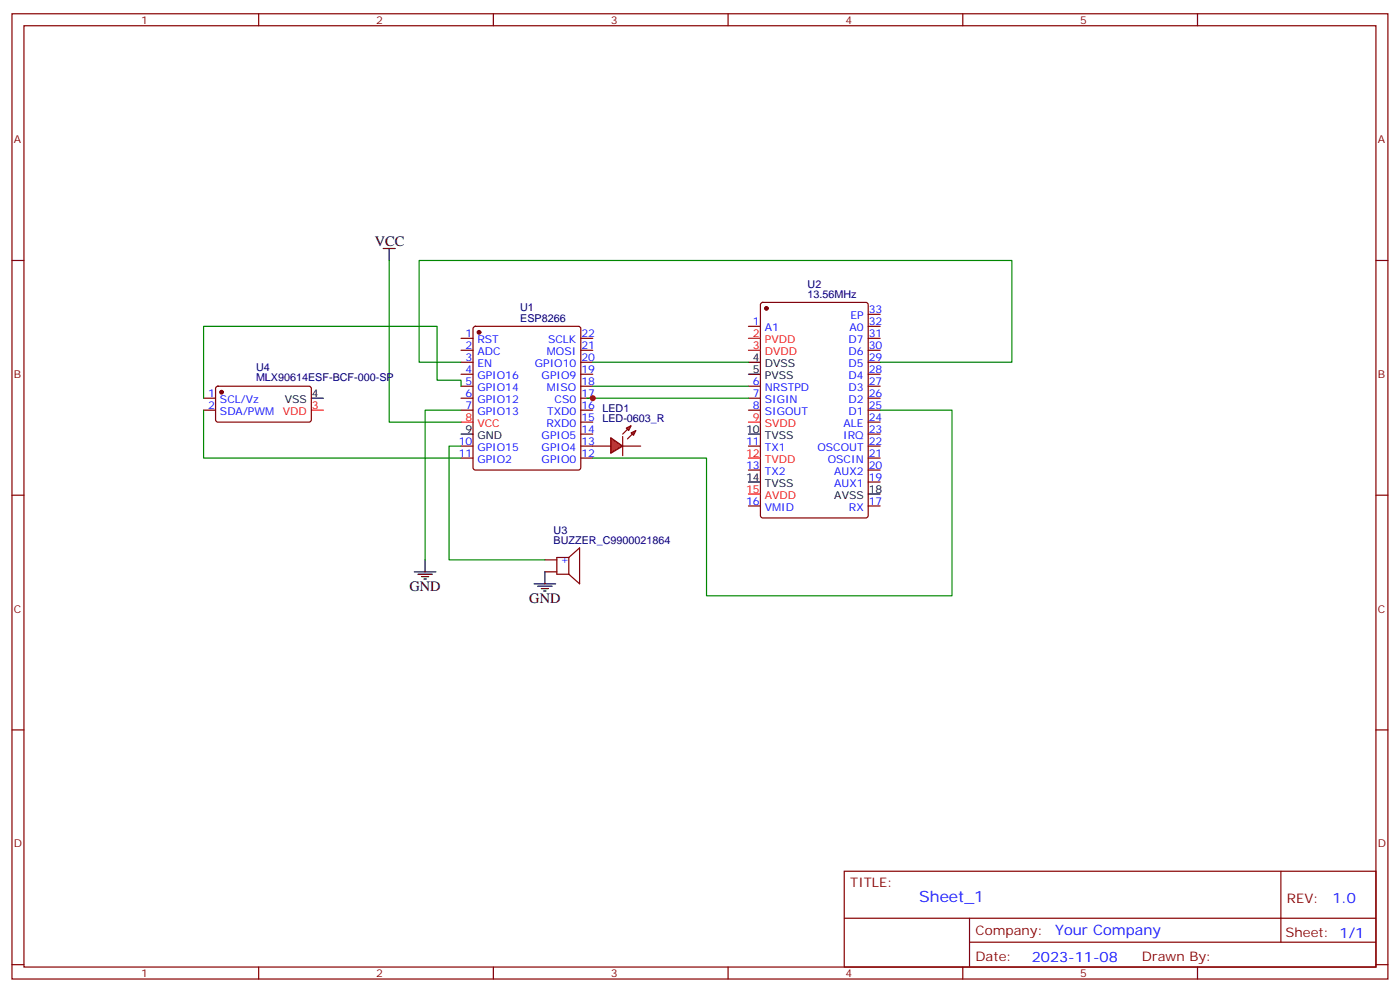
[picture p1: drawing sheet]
<svg xmlns="http://www.w3.org/2000/svg" width="412mm" height="292mm" viewBox="0 0 412 292" stroke-linecap="round" stroke-linejoin="round" font-family="sans-serif">
<g fill="none" stroke="#870000" stroke-width=".35">
<path d="M3.5 4.1h405.4v284.3h-405.4zM7.1 7.6h398.2v277.3h-398.2zM76.2 4.1v3.5M145.3 4.1v3.5M214.5 4.1v3.5M283.6 4.1v3.5M352.8 4.1v3.5M3.5 76.7h3.6M405.3 76.7h3.6M135.8 99.7h3.5M139.6 96.3l.5-.2h30.3l.5 .2 .2 .5v41l-.2 .5-.5 .2h-30.3l-.5-.3-.3-.4v-41zM171.1 99.7h3.5"/>
<path d="M220.5 96.1h3.5M224.2 89.3l.5-.2h30.4l.6 .4 .1 62.4-.5 .6-30.6 .1-.6-.5-.1-62.3zM255.8 99.7h3.5M255.8 96.1h3.5M255.8 92.6h3.5M135.8 103.2h3.5M135.8 106.7h3.5M135.8 110.2h3.5M135.8 113.8h3.5M135.8 117.3h3.5M171.1 103.2h3.5M171.1 106.7h3.5"/>
<path d="M171.1 110.2h3.5M171.1 113.8h3.5M171.1 117.3h3.5M220.5 113.8h3.5M220.5 117.3h3.5M255.8 103.2h3.5M255.8 106.7h3.5M255.8 110.2h3.5M255.8 113.8h3.5M255.8 117.3h3.5M135.8 120.8h3.5M135.8 131.4h3.5"/>
<path d="M135.8 134.9h3.5M171.1 120.8h3.5M171.1 131.4h3.5M171.1 134.9h3.5M171.1 127.9h3.5M171.1 124.4h3.5M220.5 120.8h3.5M220.5 131.4h3.5M220.5 138.5h3.5M255.8 120.8h3.5M255.8 131.4h3.5M255.8 134.9h3.5"/>
<path d="M255.8 127.9h3.5M255.8 124.4h3.5M255.8 138.5h3.5M3.5 145.9h3.6M220.5 149h3.5M255.8 149h3.5M255.8 142h3.5M405.3 145.9h3.6M3.5 215h3.6M405.3 215h3.6M248.7 256.6h156.6v28.3h-156.6zM377.3 256.7v20.8"/>
<path d="M248.7 270.5h156.5M285.6 277.5h119.6M285.6 270.5v14.1M3.5 284.2h3.6M76.2 284.9v3.5M145.3 284.9v3.5M214.5 284.9v3.5M283.6 284.9v3.5M352.8 284.9v3.5M405.3 284.2h3.6"/>
</g>
<g fill="#870000" stroke="#870000" stroke-width=".35">
<circle cx="141.1" cy="97.9" r=".53"/>
<circle cx="225.8" cy="90.8" r=".53"/>
</g>
<path d="M220.5 99.7h3.5M220.5 103.2h3.5M135.8 124.4h3.5M220.5 124.4h3.5M220.5 134.9h3.5M220.5 145.5h3.5" fill="none" stroke="#f00" stroke-width=".35"/>
<g fill="none" stroke="#000" stroke-width=".35">
<path d="M112.9 73.2h3.5M114.7 73.2v3.5M220.5 106.7h3.5M220.5 110.2h3.5M135.8 127.9h3.5M220.5 127.9h3.5M220.5 142h3.5M255.8 145.5h3.5M122.1 168.5h6.3M123.1 169.2h4.3M124.2 169.9h2.1M124.9 170.6h.7"/>
<path d="M125.2 164.9v3.6"/>
</g>
<path d="M114.7 76.7v47.7h21.1M135.8 106.7h-12.3v-30h174.6v30h-38.8M172.9 117.3h47.6M174.6 113.8h45.9M174.6 106.7h45.9M135.8 120.8h-10.6v44.1M259.3 120.8h21.2v54.7h-72.4v-40.6h-33.5" fill="none" stroke="#008700" stroke-width=".35"/>
<g fill="#f00" stroke="#870000" stroke-width=".35">
<path d="M179.9 128.9l3.5 2.5-3.5 2.1z"/>
<path d="M183.4 128.6v5.6z"/>
</g>
<g fill="#870000" stroke="#870000" stroke-width=".35">
<path d="M183.4 127.9l1.5-1.4z"/>
<path d="M184.9 129.3l1.4-1.4z"/>
</g>
<g fill="#f00" stroke="#870000" stroke-width=".35">
<path d="M184.5 126.1l1.4-.7-.7 1.4z"/>
<path d="M185.9 127.5l1.4-.7-.7 1.4z"/>
</g>
<path d="M60 117.3h3.5M63.7 114l.5-.2h27.1l.4 .7v9.4l-.7 .5-27.1-.1-.4-.7v-9.1zM60 120.8h3.5M174.6 131.4h5.3M183.4 131.4h5.3M160.5 168.5h3.5M160.5 164.9h3.5M167.6 164.2h-3.6v5h3.6M167.6 164.2v5M167.6 164.2l3.1-2.8v10.6l-3.1-2.8" fill="none" stroke="#870000" stroke-width=".35"/>
<path d="M135.8 113.8v-1.8h-7v-15.9h-68.8v21.2M60 120.8v14.1h75.8M135.8 131.4h-3.5v33.5h28.2" fill="none" stroke="#008700" stroke-width=".35"/>
<path d="M91.7 117.3h3.5M157.3 172h6.4M158.4 172.7h4.2M159.5 173.4h2.1M160.2 174.1h.7M160.5 168.5v3.5" fill="none" stroke="#000" stroke-width=".35"/>
<path d="M91.7 120.8h3.5" fill="none" stroke="#f00" stroke-width=".35"/>
<circle cx="65.3" cy="115.5" r=".53" fill="#870000" stroke="#870000" stroke-width=".35"/>
<circle cx="174.6" cy="117.3" r=".88" fill="#c00"/>
<text font-size="4.6" fill="#00f" x="270.8" y="265.7">Sheet_1</text>
<g font-size="4.2">
<text x="110.4" y="72.5">VCC</text>
<text x="120.6" y="174.1">GND</text>
<text x="155.9" y="177.6">GND</text>
</g>
<g font-size="4.2" fill="#00f">
<text x="392.5" y="265.9">1.0</text>
<text x="310.9" y="275.5">Your Company</text>
<text x="304" y="283.3">2023-11-08</text>
</g>
<g font-size="3.9" fill="#800">
<text x="250.5" y="261.2">TITLE:</text>
<text x="379.1" y="265.9">REV:</text>
<text x="287.4" y="275.4">Company:</text>
<text x="378.7" y="276">Sheet: 1/1</text>
<text x="287.4" y="283.1">Date:</text>
<text x="336.4" y="283.2">Drawn By:</text>
</g>
<g font-size="3.2" fill="#800">
<text x="41.6" y="7.1">1</text>
<text x="110.8" y="7.1">2</text>
<text x="179.9" y="7.1">3</text>
<text x="249.1" y="7.1">4</text>
<text x="318.2" y="7.1">5</text>
<text x="4.1" y="42.2">A</text>
<text x="405.9" y="42.2">A</text>
<text x="4.1" y="111.3">B</text>
<text x="405.9" y="111.3">B</text>
<text x="4.1" y="180.4">C</text>
<text x="405.9" y="180.4">C</text>
<text x="4.1" y="249.6">D</text>
<text x="405.9" y="249.6">D</text>
<text x="41.6" y="287.9">1</text>
<text x="110.8" y="287.9">2</text>
<text x="179.9" y="287.9">3</text>
<text x="249.1" y="287.9">4</text>
<text x="318.2" y="287.9">5</text>
</g>
<g font-size="3.2" fill="#000080">
<text x="237.9" y="87.7">13.56MHz</text>
<text x="237.9" y="84.7">U2</text>
<text x="153.2" y="94.7">ESP8266</text>
<text x="153.2" y="91.8">U1</text>
<text x="75.4" y="112.4">MLX90614ESF-BCF-000-SP</text>
<text x="75.4" y="109.4">U4</text>
<text x="177.5" y="121.4">LED1</text>
<text x="163.1" y="160.3">BUZZER_C9900021864</text>
<text x="163.1" y="157.4">U3</text>
</g>
<g font-size="3.2" fill="#00f">
<text x="221.8" y="95.8">1</text>
<text x="250.5" y="94">EP</text>
<text x="255.9" y="95.8">32</text>
<text x="255.9" y="92.3">33</text>
<text x="137.2" y="99.3">1</text>
<text x="140.7" y="101.1">RST</text>
<text x="161.4" y="101.1">SCLK</text>
<text x="171.3" y="99.3">22</text>
<text x="225.3" y="97.5">A1</text>
<text x="250" y="101.1">D7</text>
<text x="250.3" y="97.5">A0</text>
<text x="255.9" y="99.3">31</text>
<text x="137.2" y="102.8">2</text>
<text x="137.2" y="106.4">3</text>
<text x="140.7" y="104.6">ADC</text>
<text x="161.1" y="104.6">MOSI</text>
<text x="171.3" y="106.4">20</text>
<text x="171.3" y="102.8">21</text>
<text x="250" y="104.6">D6</text>
<text x="255.9" y="106.4">29</text>
<text x="255.9" y="102.8">30</text>
<text x="137.2" y="109.9">4</text>
<text x="137.2" y="113.4">5</text>
<text x="140.7" y="108.1">EN</text>
<text x="140.7" y="111.7">GPIO16</text>
<text x="157.6" y="108.1">GPIO10</text>
<text x="159.6" y="111.7">GPIO9</text>
<text x="171.3" y="113.4">18</text>
<text x="171.3" y="109.9">19</text>
<text x="221.8" y="113.4">6</text>
<text x="250" y="111.7">D4</text>
<text x="250" y="108.1">D5</text>
<text x="255.9" y="113.4">27</text>
<text x="255.9" y="109.9">28</text>
<text x="61.3" y="116.9">1</text>
<text x="64.8" y="118.7">SCL/Vz</text>
<text x="137.2" y="116.9">6</text>
<text x="140.7" y="115.2">GPIO14</text>
<text x="140.7" y="118.7">GPIO12</text>
<text x="161.1" y="115.2">MISO</text>
<text x="163.4" y="118.7">CS0</text>
<text x="171.3" y="116.9">17</text>
<text x="221.8" y="116.9">7</text>
<text x="225.3" y="115.2">NRSTPD</text>
<text x="225.3" y="118.7">SIGIN</text>
<text x="250" y="118.7">D2</text>
<text x="250" y="115.2">D3</text>
<text x="255.9" y="116.9">26</text>
<text x="61.3" y="120.5">2</text>
<text x="64.8" y="122.2">SDA/PWM VDD</text>
<text x="137.2" y="120.5">7</text>
<text x="140.7" y="122.2">GPIO13</text>
<text x="161" y="125.8">RXD0</text>
<text x="161.2" y="122.2">TXD0</text>
<text x="171.3" y="124">15 LED-0603_R</text>
<text x="171.3" y="120.5">16</text>
<text x="221.8" y="120.5">8</text>
<text x="225.3" y="122.2">SIGOUT</text>
<text x="248.5" y="125.8">ALE</text>
<text x="250" y="122.2">D1</text>
<text x="255.9" y="124">24</text>
<text x="255.9" y="120.5">25</text>
<text x="135.1" y="131.1">10</text>
<text x="159.6" y="129.3">GPIO5</text>
<text x="171.3" y="131.1">13</text>
<text x="171.3" y="127.5">14</text>
<text x="219.8" y="131.1">11</text>
<text x="248.4" y="129.3">IRQ</text>
<text x="255.9" y="131.1">22</text>
<text x="255.9" y="127.5">23</text>
<text x="135.1" y="134.6">11</text>
<text x="140.7" y="132.8">GPIO15</text>
<text x="140.7" y="136.3">GPIO2</text>
<text x="159.6" y="136.3">GPIO0</text>
<text x="159.6" y="132.8">GPIO4</text>
<text x="171.3" y="134.6">12</text>
<text x="225.3" y="132.8">TX1</text>
<text x="240.8" y="132.8">OSCOUT</text>
<text x="243.9" y="136.3">OSCIN</text>
<text x="255.9" y="134.6">21</text>
<text x="219.8" y="138.1">13</text>
<text x="225.3" y="139.9">TX2</text>
<text x="245.8" y="143.4">AUX1</text>
<text x="245.8" y="139.9">AUX2</text>
<text x="255.9" y="141.6">19</text>
<text x="255.9" y="138.1">20</text>
<text x="219.8" y="148.7">16</text>
<text x="255.9" y="148.7">17</text>
<text x="225.3" y="150.5">VMID</text>
<text x="250.1" y="150.5">RX</text>
<text x="165.1" y="166">+</text>
</g>
<g font-size="3.2" fill="#f00">
<text x="221.8" y="99.3">2</text>
<text x="225.3" y="101.1">PVDD</text>
<text x="221.8" y="102.8">3</text>
<text x="225.3" y="104.6">DVDD</text>
<text x="91.9" y="120.5">3</text>
<text x="137.2" y="124">8</text>
<text x="140.7" y="125.8">VCC</text>
<text x="221.8" y="124">9</text>
<text x="225.3" y="125.8">SVDD</text>
<text x="219.8" y="134.6">12</text>
<text x="225.3" y="136.3">TVDD</text>
<text x="219.8" y="145.2">15</text>
<text x="225.3" y="146.9">AVDD</text>
</g>
<g font-size="3.2">
<text x="221.8" y="106.4">4</text>
<text x="221.8" y="109.9">5</text>
<text x="225.3" y="108.1">DVSS</text>
<text x="225.3" y="111.7">PVSS</text>
<text x="83.9" y="118.7">VSS</text>
<text x="91.9" y="116.9">4</text>
<text x="137.2" y="127.5">9</text>
<text x="140.7" y="129.3">GND</text>
<text x="219.8" y="127.5">10</text>
<text x="225.3" y="129.3">TVSS</text>
<text x="219.8" y="141.6">14</text>
<text x="225.3" y="143.4">TVSS</text>
<text x="245.8" y="146.9">AVSS</text>
<text x="255.9" y="145.2">18</text>
</g>
</svg>
